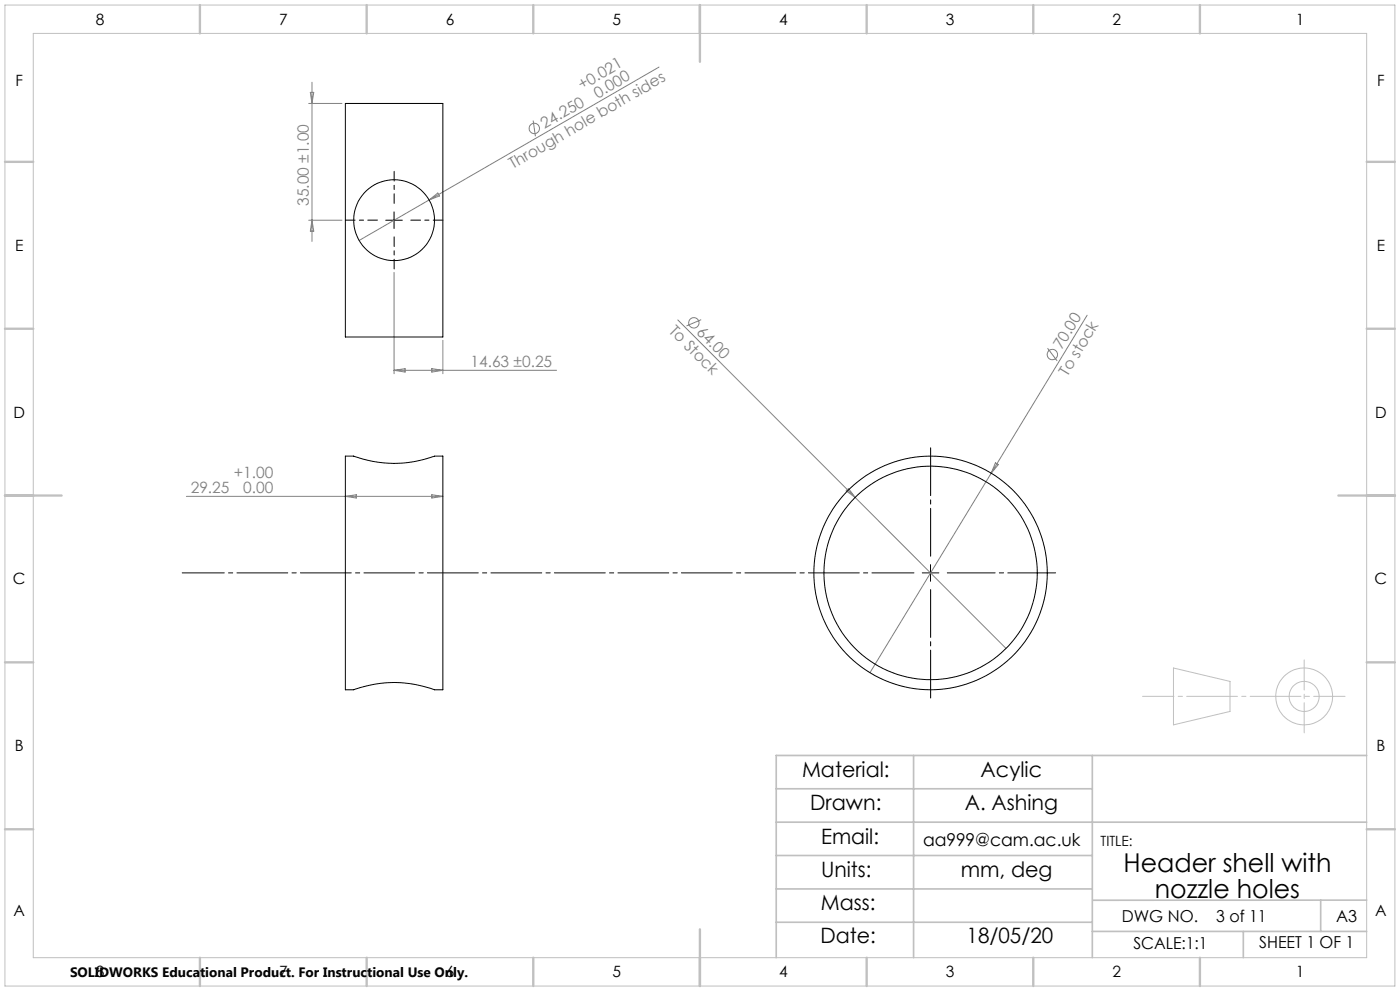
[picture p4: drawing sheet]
<svg xmlns="http://www.w3.org/2000/svg" width="420mm" height="297mm" viewBox="0 0 420 297" stroke-linecap="round" stroke-linejoin="round" font-family="sans-serif">
<g fill="none" stroke="#808080" stroke-width=".3">
<path d="M92.6 31h10M93.1 27.7h1l-.5 3.3zM93.6 24.7v47.7M159.9 36.1l.7 4.7M197.7 20.1l-69 39.8M128.7 59.9l-21 12.2M128.7 59.9l2.6-2 .5 .8zM92.6 66h10M93.6 66l.5 3.3h-1zM118.2 81.6v30.4M203.3 95.9l53.2 53.2M210.4 95.8l-4.4 1.9"/>
<path d="M326.1 94.5l-28.7 47.3M118.2 111h48.8M118.2 111l3.3-.5v1zM129.5 110.5l3.4 .5-3.4 .5zM132.9 102v10M314.3 104.3l2.8 3.9M298.6 138.7l.9 .5-2.1 2.6zM55.9 148.8h77M103.6 148.8l3.3-.5v1zM129.5 148.3l3.4 .5-3.4 .5zM253.9 147.1l.7-.7 1.9 2.7zM256.5 149.1l45.3 45.2"/>
<path d="M297.4 141.8l-36.4 59.8"/>
<circle cx="160.3" cy="38.5" r="1.56"/>
<circle cx="208.2" cy="96.8" r="1.56"/>
<circle cx="315.7" cy="106.3" r="1.55"/>
</g>
<g fill="none" stroke="#c0c0c0" stroke-width=".3">
<path d="M1.5 1.5h417v294h-417zM10 10h400v277h-400zM352 200.2l17 4v9l-17 4z"/>
<circle cx="391.2" cy="208.7" r="4.5"/>
<circle cx="391.2" cy="208.7" r="8.5"/>
</g>
<path d="M279.2 166.7v-32.5M279.2 176.7v32.5M284.2 171.7h32.5" fill="none" stroke="#000" stroke-width=".3" stroke-dasharray="15.2 1.3 1.3 1.3" stroke-dashoffset=".9"/>
<path d="M274.2 171.7h-219.5" fill="none" stroke="#000" stroke-width=".3" stroke-dasharray="15.2 1.3 1.3 1.3" stroke-dashoffset="2.6"/>
<path d="M113.2 66h-9.6M118.2 61v-9.6M118.2 71v9.6M123.2 66h9.7" fill="none" stroke="#000" stroke-width=".3" stroke-dasharray="15.2 1.3 1.3 1.3" stroke-dashoffset="12.3"/>
<g fill="none" stroke="#000" stroke-width=".3">
<path d="M103.6 31h29.3v70h-29.3zM115.7 66h5M118.2 63.5v5M103.6 136.7h2.5a34.7 34.7 0 0 0 24.3 0h2.5v70h-2.5a34.7 34.7 0 0 0-24.3 0h-2.5zM276.7 171.7h5M279.2 169.2v5"/>
<circle cx="118.2" cy="66" r="12.1"/>
<circle cx="279.2" cy="171.7" r="32"/>
<circle cx="279.2" cy="171.7" r="35"/>
</g>
<path d="M403.5 208.7h-60.7" fill="none" stroke="#c0c0c0" stroke-width=".3" stroke-dasharray="15.2 1.3 1.3 1.3" stroke-dashoffset="5.8"/>
<path d="M391.3 197.8v21.8" fill="none" stroke="#c0c0c0" stroke-width=".3" stroke-dasharray="15.2 1.3 1.3 1.3" stroke-dashoffset="6.2"/>
<path d="M232.9 236.4h94.8M274.1 226.4v60.6M327.7 226.4v60.6M410 226.4h-177.1v60.6M232.9 246.4h177.1M232.9 256.4h94.8M232.9 266.4h94.8M232.9 276.4h94.8M327.7 279.1h82.3M373 279.1v7.9M396.2 269.8v9.3M410 269.8h-82" fill="none" stroke="#c0c0c0" stroke-width=".5"/>
<g fill="none" stroke="#c0c0c0" stroke-width=".7">
<path d="M60 1.5v8.5M110 1.5v8.5M160 1.5v8.5M210 1.5v17M260 1.5v8.5M310 1.5v8.5M360 1.5v8.5M1.5 48.5h8.5M410 48.5h8.5M1.5 98.5h8.5M410 98.5h8.5M1.5 148.5h17"/>
<path d="M401.5 148.5h17M1.5 198.5h8.5M410 198.5h8.5M1.5 248.5h8.5M410 248.5h8.5M210 278.5v17M60 287v8.5M110 287v8.5M160 287v8.5M260 287v8.5M310 287v8.5M360 287v8.5"/>
</g>
<g font-size="7.8">
<text x="337" y="261.4">Header shell with</text>
<text x="346.5" y="269.2">nozzle holes</text>
</g>
<g font-size="6.3">
<text x="240.6" y="232.7">Material:</text>
<text x="294.2" y="232.7">Acylic</text>
<text x="243" y="242.7">Drawn:</text>
<text x="289.4" y="242.7">A. Ashing</text>
<text x="246.3" y="252.9">Email:</text>
<text x="246.3" y="262.7">Units:</text>
<text x="288.2" y="262.7">mm, deg</text>
<text x="246.3" y="272.7">Mass:</text>
<text x="246.2" y="282.6">Date:</text>
<text x="290" y="282.6">18/05/20</text>
</g>
<text font-size="5.3" x="276.9" y="253.4">aa999@cam.ac.uk</text>
<g font-size="4.9">
<text x="336.5" y="276.3">DWG NO.</text>
<text x="364.9" y="276.3">3 of 11</text>
<text x="400.9" y="276.3">A3</text>
<text x="340" y="284.4">SCALE:1:1</text>
<text x="377.8" y="284.2">SHEET 1 OF 1</text>
</g>
<g font-size="4.7">
<text x="28.7" y="7.4">8</text>
<text x="83.7" y="7.4">7</text>
<text x="133.7" y="7.4">6</text>
<text x="183.7" y="7.4">5</text>
<text x="233.7" y="7.4">4</text>
<text x="283.7" y="7.4">3</text>
<text x="333.7" y="7.4">2</text>
<text x="388.7" y="7.4">1</text>
<text x="4.6" y="25.9">F</text>
<text x="413.1" y="25.9">F</text>
<text x="4.5" y="75.2">E</text>
<text x="413" y="75.2">E</text>
<text x="4" y="125.2">D</text>
<text x="412.5" y="125.2">D</text>
<text x="3.9" y="175.2">C</text>
<text x="412.4" y="175.2">C</text>
<text x="4.4" y="225.2">B</text>
<text x="412.9" y="225.2">B</text>
<text x="4" y="274.4">A</text>
<text x="412.5" y="274.4">A</text>
<text x="28.7" y="292.9">8</text>
<text x="83.7" y="292.9">7</text>
<text x="133.7" y="292.9">6</text>
<text x="183.7" y="292.9">5</text>
<text x="233.7" y="292.9">4</text>
<text x="283.7" y="292.9">3</text>
<text x="333.7" y="292.9">2</text>
<text x="388.7" y="292.9">1</text>
</g>
<g font-size="4.7" fill="#808080">
<text x="174.6" y="27" transform="rotate(-30 174.6 27)">+0.021</text>
<text x="179.3" y="29.5" transform="rotate(-30 179.3 29.5)">0.000</text>
<text x="163.4" y="38.7" transform="rotate(-30 163.4 38.7)">24.250</text>
<text x="153.8" y="50.7" transform="rotate(-30 153.8 50.7)">Through hole both sides</text>
<text x="92.6" y="61.8" transform="rotate(-90 92.6 61.8)">35.00 ±1.00</text>
<text x="200.5" y="99.4" transform="rotate(45 200.5 99.4)">To Stock</text>
<text x="208.8" y="99.8" transform="rotate(45 208.8 99.8)">64.00</text>
<text x="318.5" y="104.9" transform="rotate(-59 318.5 104.9)">70.00</text>
<text x="141.1" y="110">14.63 ±0.25</text>
<text x="320.3" y="112.9" transform="rotate(-59 320.3 112.9)">To stock</text>
<text x="70.1" y="143.2">+1.00</text>
<text x="57.2" y="147.7">29.25</text>
<text x="73" y="147.7">0.00</text>
</g>
<text font-size="4.2" x="330.2" y="253.4">TITLE:</text>
<text font-size="4.1" x="21" y="292.8">SOLIDWORKS Educational Product. For Instructional Use Only.</text>
</svg>
